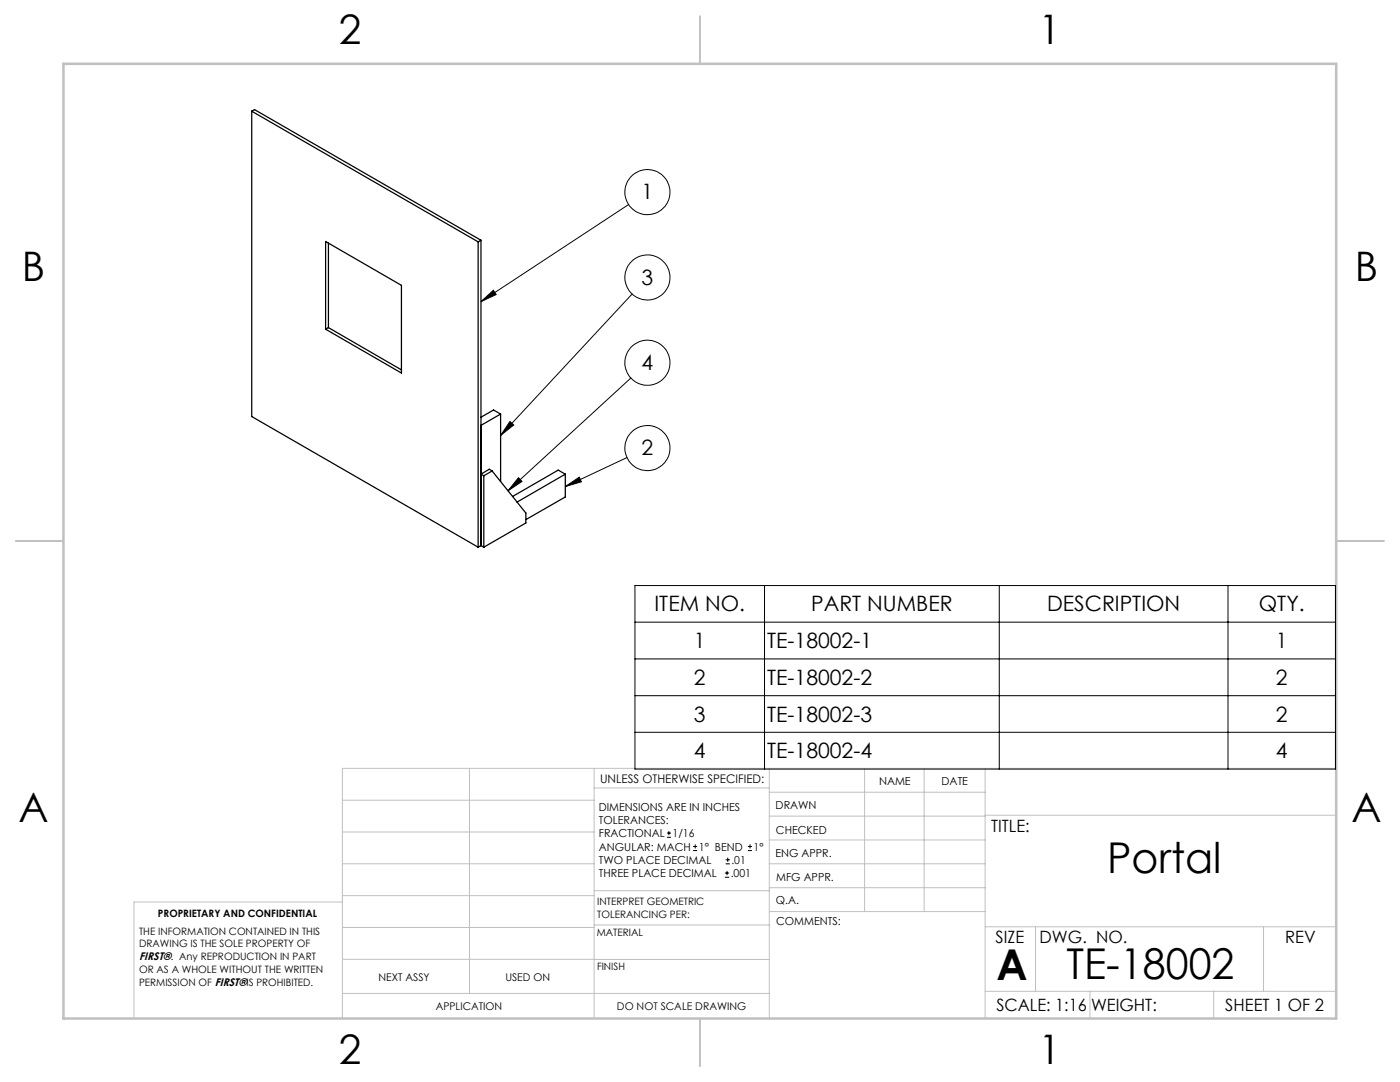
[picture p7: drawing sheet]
<svg xmlns="http://www.w3.org/2000/svg" width="279mm" height="216mm" viewBox="0 0 279 216" stroke-linecap="round" stroke-linejoin="round" font-family="sans-serif">
<g fill="none" stroke="#c0c0c0" stroke-width=".2">
<path d="M68.3 159.7h50.3M93.7 153.3v44.9M118.6 153.3v49.9M118.6 157.2h34.9M153.5 153.3v49.9M153.5 158.1h43.1M172.5 153.3v28.6M184.4 153.3v28.6M196.6 153.3v49.9M266.7 153.3h-198.4v49.9M68.3 178.7h50.3M68.3 172.4h50.3"/>
<path d="M68.3 166h50.3M68.3 180h-41.6v23.2M118.6 177.7h35M153.5 167.6h43.1M153.5 162.8h43.1M153.5 172.4h43.1M153.5 177.1h43.1M196.6 162.7h70.1M68.3 198.2h85.2M68.3 191.4l85.2 .1M68.3 185.1h50.3M118.6 184.6h35"/>
<path d="M153.6 181.9h43M196.6 197.8h70.1M196.6 184.9h70.1M206.7 184.9v12.9M217.5 197.8v5.4M242.2 197.8v5.4M252.2 184.9v12.9"/>
</g>
<path d="M139.7 3.2v9.5M3.1 107.9h9.6M266.7 107.9h9.5M139.7 203.2v9.6" fill="none" stroke="#c0c0c0" stroke-width=".25"/>
<path d="M12.7 12.7h254v190.5h-254z" fill="none" stroke="#c0c0c0" stroke-width=".5"/>
<g fill="none" stroke="#000" stroke-width=".2">
<path d="M125.4 40.8l-29.4 19.4M126.2 58.7l-26.3 28.2M96 60.2l2.5-2.3 .5 .9zM125.9 75.4l-24.5 22.5M101.8 84.1l.7 .7-2.6 2.1zM103.5 95.3l.7 .8-2.8 1.8zM112.8 97.1l2.8-1.9 .4 .9zM125.1 91.3l-12.3 5.8M126.7 116.8h139.8v36.7h-139.8zM152.6 116.8v36.7M199.4 116.8v36.7M245.1 116.8v36.7"/>
<path d="M126.7 131.5h139.8M126.7 138.8h139.8M126.7 124.1h139.8M126.7 146.1h139.8M133.1 167.1h.8M133.1 166.2h.8M133.5 165.8v.9M138.3 169.7h.8M138.3 168.9h.8M138.7 168.5v.8M144.7 175h.8M144.7 174.2h.8"/>
<path d="M144.8 172.4h.9M144.8 171.6h.9M145.1 173.8v.8M145.2 171.1v.9M149.3 169.7h.8M149.3 168.9h.8M149.7 168.5v.8"/>
<circle cx="129.2" cy="38.3" r="4.5"/>
<circle cx="129.2" cy="55.4" r="4.5"/>
<circle cx="129.2" cy="72.4" r="4.5"/>
<circle cx="129.2" cy="89.4" r="4.5"/>
</g>
<path d="M96 60.2l2.5-2.3 .5 .9zM101.8 84.1l.7 .7-2.6 2.1zM103.5 95.3l.7 .8-2.8 1.8zM112.8 97.1l2.8-1.9 .4 .9z" fill="#000"/>
<g fill="none" stroke="#000" stroke-width=".25">
<path d="M50.2 22.2l45.2 26.1M50.2 22.2l.6-.3 45.2 26M50.2 22.2v60.9l45.2 26.1M65 48.2l15.1 8.7v17.5l-15.1-8.7zM65.5 48.5v16.9M95.4 48.3v60.9M96 47.9v61M96 47.9l-.6 .4M65.5 65.4l-.5 .3M65.5 65.4l14.6 8.4M96.6 94.9v14.3M98.2 94l-1.6 .9"/>
<path d="M98.2 94l6.8 8.4v2l-8.4 4.8M98.2 94l-.6-.4-1.6 1 .6 .3M99.9 82.6l-3.9 2.3M99.9 82.6v13.5M99.9 82.6l-1.4-.8-2.5 1.5M112.8 94.6l-9.6 5.6M112.8 94.6v4.6l-7.8 4.5M112.8 94.6l-1.4-.8-9.1 5.3M96 108.9l.6 .3M96 108.9l-.6 .3"/>
</g>
<g font-size="8.5">
<text x="221" y="174.2">Portal</text>
<text x="198.9" y="195.5">A</text>
<text x="212.8" y="195.4">TE-18002</text>
</g>
<g font-size="8.1">
<text x="67.6" y="8.9">2</text>
<text x="207.3" y="8.9">1</text>
<text x="4.4" y="56.2">B</text>
<text x="270.4" y="56.2">B</text>
<text x="3.7" y="164.1">A</text>
<text x="269.7" y="164.1">A</text>
<text x="67.6" y="212.4">2</text>
<text x="207.3" y="212.4">1</text>
</g>
<g font-size="4.2">
<text x="128.1" y="39.8">1</text>
<text x="128.1" y="56.8">3</text>
<text x="128.1" y="73.8">4</text>
<text x="128.1" y="90.9">2</text>
<text x="130.6" y="122">ITEM NO.</text>
<text x="161.9" y="122">PART NUMBER</text>
<text x="209" y="122">DESCRIPTION</text>
<text x="251.2" y="122">QTY.</text>
<text x="138.5" y="129.3">1</text>
<text x="153.1" y="129.3">TE-18002-1</text>
<text x="254.6" y="129.3">1</text>
<text x="138.5" y="136.7">2</text>
<text x="153.1" y="136.7">TE-18002-2</text>
<text x="254.6" y="136.7">2</text>
<text x="138.5" y="144">3</text>
<text x="153.1" y="144">TE-18002-3</text>
<text x="254.6" y="144">2</text>
<text x="138.5" y="151.3">4</text>
<text x="153.1" y="151.3">TE-18002-4</text>
<text x="254.6" y="151.3">4</text>
</g>
<g font-size="3.4">
<text x="197.8" y="166">TITLE:</text>
<text x="198.7" y="188.1">SIZE</text>
<text x="207.5" y="188.1">DWG. NO.</text>
<text x="256.5" y="188.2">REV</text>
<text x="198.8" y="201.7">SCALE: 1:16</text>
<text x="217.7" y="201.8">WEIGHT:</text>
<text x="244.5" y="201.7">SHEET 1 OF 2</text>
</g>
<text font-size="2.4" x="119.8" y="156.2">UNLESS OTHERWISE SPECIFIED:</text>
<g font-size="2.2">
<text x="119.5" y="161.8">DIMENSIONS ARE IN INCHES</text>
<text x="154.8" y="161.4">DRAWN</text>
<text x="175.4" y="156.6">NAME</text>
<text x="187.9" y="156.7">DATE</text>
<text x="119.5" y="164.4">TOLERANCES:</text>
<text x="119.5" y="167.1">FRACTIONAL</text>
<text x="134.2" y="167.1">1/16</text>
<text x="154.9" y="166.3">CHECKED</text>
<text x="119.5" y="172.4">TWO PLACE DECIMAL</text>
<text x="119.5" y="169.7">ANGULAR: MACH</text>
<text x="139.5" y="169.7">1° BEND</text>
<text x="146" y="172.4">.01</text>
<text x="150.4" y="169.7">1°</text>
<text x="154.8" y="171">ENG APPR.</text>
<text x="119.5" y="175">THREE PLACE DECIMAL</text>
<text x="145.8" y="175">.001</text>
<text x="154.9" y="175.7">MFG APPR.</text>
<text x="154.9" y="180.4">Q.A.</text>
<text x="154.9" y="184.6">COMMENTS:</text>
<text x="27.8" y="191.6">FIRST®. Any REPRODUCTION IN PART</text>
</g>
<g font-size="2.1">
<text x="75.5" y="195.7">NEXT ASSY</text>
<text x="100.9" y="195.7">USED ON</text>
<text x="86.9" y="201.5">APPLICATION</text>
<text x="123.1" y="201.6">DO NOT SCALE DRAWING</text>
</g>
<g font-size="2">
<text x="31.5" y="182.9">PROPRIETARY AND CONFIDENTIAL</text>
<text x="119.2" y="180.6">INTERPRET GEOMETRIC</text>
<text x="119.2" y="183.1">TOLERANCING PER:</text>
<text x="27.8" y="186.5">THE INFORMATION CONTAINED IN THIS</text>
<text x="27.8" y="189">DRAWING IS THE SOLE PROPERTY OF</text>
<text x="119.1" y="186.7">MATERIAL</text>
<text x="27.8" y="194.1">OR AS A WHOLE WITHOUT THE WRITTEN</text>
<text x="27.8" y="196.7">PERMISSION OF FIRST®IS PROHIBITED.</text>
<text x="119.1" y="193.5">FINISH</text>
</g>
</svg>
